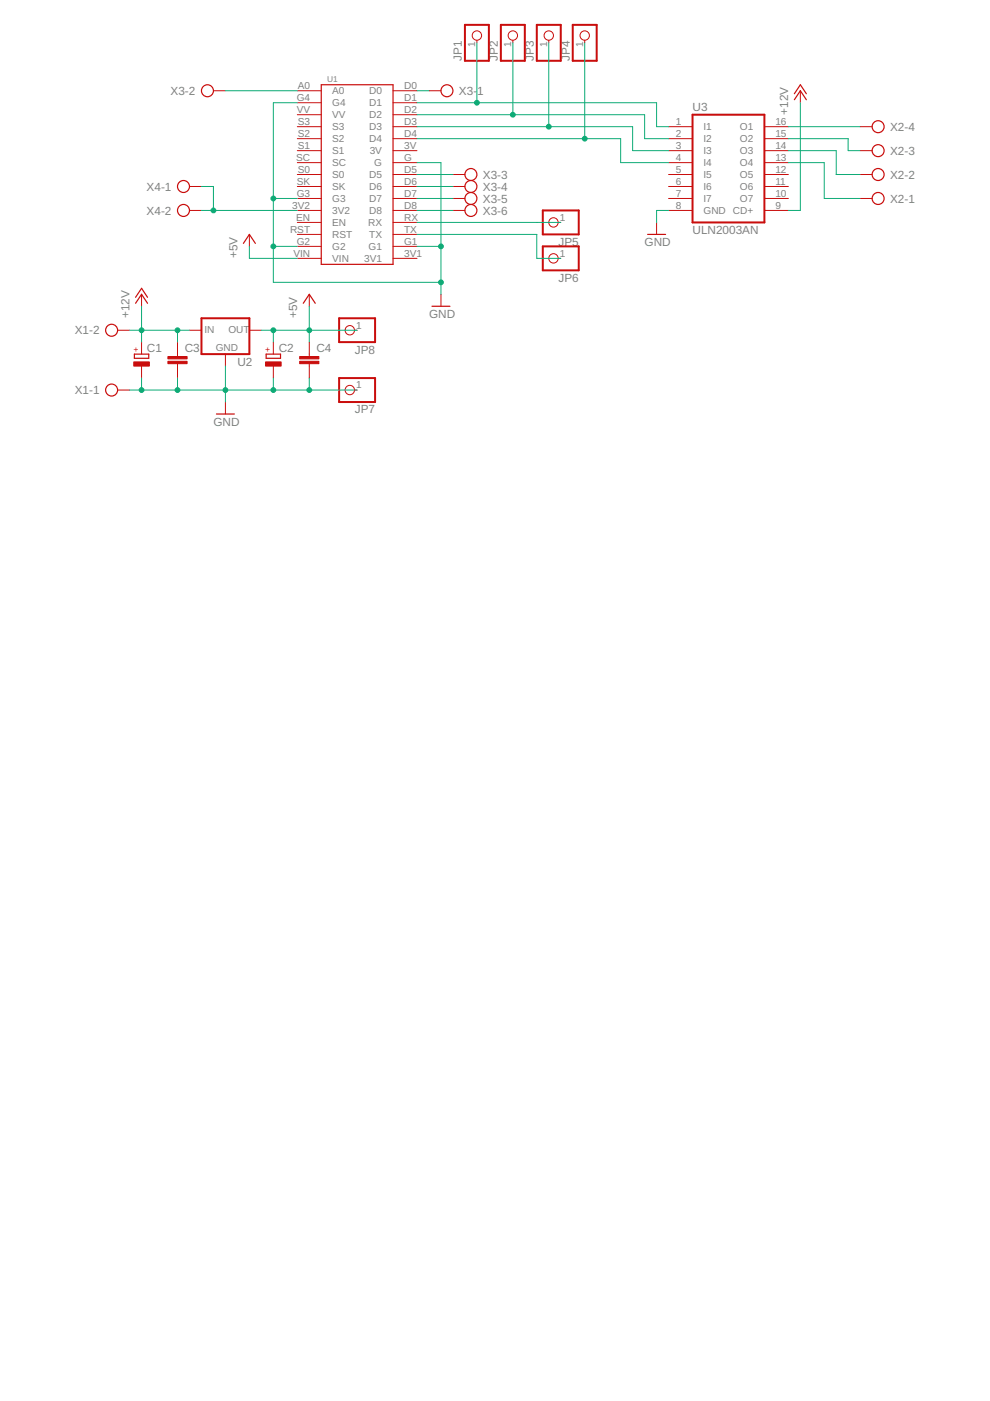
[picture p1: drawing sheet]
<svg xmlns="http://www.w3.org/2000/svg" width="210mm" height="297mm" viewBox="0 0 210 297" stroke-linecap="round" stroke-linejoin="round" font-family="sans-serif">
<path d="M98.6 5.3h5.1v7.6h-5.1zM106.2 5.3h5.1v7.6h-5.1zM113.8 5.3h5.1v7.6h-5.1zM121.4 5.3h5.1v7.6h-5.1zM146.8 24.3h15.3v22.9h-15.3zM115.1 44.6h7.6v5.1h-7.6zM115.1 52.2h7.6v5.1h-7.6zM42.7 67.5h10.2v7.6h-10.2zM71.9 67.5h7.6v5h-7.6zM71.9 80.2h7.6v5h-7.6z" fill="none" stroke="#c90d0c" stroke-width=".42"/>
<g fill="none" stroke="#c90d0c" stroke-width=".21">
<path d="M45.3 19.2h2.5M63 19.2h5.1M83.3 19.2h5.1M91 19.2h2.5M101.1 8.5v.6M108.7 8.5v.6M116.4 8.5v.6M124 8.5v.6M169.7 19.2v2.6M40.2 39.5h2.5M63 26.9h5.1M63 29.4h5.1"/>
<path d="M63 31.9h5.1M63 34.5h5.1M63 37h5.1M63 39.5h5.1M63 21.8h5.1M63 24.3h5.1M83.3 26.9h5.1M83.3 29.4h5.1M83.3 31.9h5.1M83.3 34.5h5.1M83.3 37h5.1M83.3 39.5h5.1"/>
<path d="M83.3 21.8h5.1M83.3 24.3h5.1M96 37h2.6M96 39.5h2.6M141.8 26.9h5M141.8 29.4h5M141.8 31.9h5M141.8 34.5h5M141.8 37h5M141.8 39.5h5M162.1 26.9h5.1M162.1 29.4h5.1"/>
<path d="M162.1 31.9h5.1M162.1 34.5h5.1M162.1 37h5.1M162.1 39.5h5.1M182.4 26.9h2.5M182.4 31.9h2.5M182.4 37h2.5M40.2 44.6h2.5M52.9 49.7v2.5M63 42.1h5.1M63 44.6h5.1M63 47.2h5.1"/>
<path d="M63 49.7h5.1M63 52.2h5.1M63 54.8h5.1M83.3 42.1h5.1M83.3 44.6h5.1M83.3 47.2h5.1M83.3 49.7h5.1M83.3 52.2h5.1M83.3 54.8h5.1M96 42.1h2.6M96 44.6h2.6M118.3 47.2h.6"/>
<path d="M118.3 54.8h.6M139.2 47.2v2.5M141.8 42.1h5M141.8 44.6h5M162.1 42.1h5.1M162.1 44.6h5.1M182.4 42.1h2.5M24.9 70h2.6M30 62.4v2.5M30 72.5v2.6M30 77.6v2.6M37.6 72.5v3.1"/>
<path d="M37.6 77.1v3.1M40.2 70h2.5M47.8 75.1v2.5M52.9 70h2.5M58 72.5v2.6M58 77.6v2.6M65.6 62.4v2.5M65.6 72.5v3.1M65.6 77.1v3.1M75.2 70h.5M93.5 62.4v2.5M24.9 82.7h2.6"/>
<path d="M47.8 85.2v2.6M75.2 82.7h.5"/>
<circle cx="101.1" cy="7.5" r=".99"/>
<circle cx="108.7" cy="7.5" r=".99"/>
<circle cx="116.4" cy="7.5" r=".99"/>
<circle cx="124" cy="7.5" r=".99"/>
<circle cx="117.3" cy="54.8" r=".99"/>
<circle cx="117.3" cy="47.2" r=".99"/>
<circle cx="74.2" cy="70" r=".99"/>
<circle cx="74.2" cy="82.7" r=".99"/>
</g>
<g fill="none" stroke="#c90d0c" stroke-width=".25">
<path d="M68.1 18h15.2v38h-15.2zM168.4 19.9l1.3-1.9 1.3 1.9M168.4 21.1l1.3-1.9 1.3 1.9M51.6 51.6l1.3-1.9 1.2 1.9M137.3 49.7h3.8M28.5 75.1h3v.9h-3zM28.7 64.3l1.3-1.9 1.3 1.9M28.7 63l1.3-1.9 1.3 1.9M56.4 75.1h3.1v.9h-3.1zM64.3 64.3l1.3-1.9 1.2 1.9M91.6 64.9h3.8M45.9 87.8h3.8"/>
<circle cx="44" cy="19.2" r="1.27"/>
<circle cx="94.8" cy="19.2" r="1.27"/>
<circle cx="38.9" cy="39.5" r="1.27"/>
<circle cx="99.8" cy="39.5" r="1.27"/>
<circle cx="99.8" cy="37" r="1.27"/>
<circle cx="186.2" cy="26.9" r="1.27"/>
<circle cx="186.2" cy="37" r="1.27"/>
<circle cx="186.2" cy="31.9" r="1.27"/>
<circle cx="38.9" cy="44.6" r="1.27"/>
<circle cx="99.8" cy="44.6" r="1.27"/>
<circle cx="99.8" cy="42.1" r="1.27"/>
<circle cx="186.2" cy="42.1" r="1.27"/>
<circle cx="23.7" cy="70" r="1.27"/>
<circle cx="23.7" cy="82.7" r="1.27"/>
</g>
<g fill="#c90d0c" stroke="#c90d0c" stroke-width=".21">
<path d="M28.4 76.7h3.3v.9h-3.3z"/>
<path d="M56.3 76.7h3.3v.9h-3.3z"/>
<path d="M35.6 76.6h4.1v.5h-4.1z"/>
<path d="M35.6 75.6h4.1v.5h-4.1z"/>
<path d="M63.5 76.6h4.1v.5h-4.1z"/>
<path d="M63.5 75.6h4.1v.5h-4.1z"/>
</g>
<g fill="none" stroke="#0dab76" stroke-width=".21">
<path d="M47.8 19.2h15.2M88.4 19.2h2.6M101.1 9.1v12.7M108.7 9.1v15.2M116.4 9.1v17.8M124 9.1v20.3M42.7 39.5h2.6v5.1M63 21.8h-5v38.1h35.5M88.4 21.8h50.8v5.1h2.6M88.4 34.5h5.1v27.9M88.4 29.4h43.2v5.1h10.2M88.4 26.9h45.7v5h7.7"/>
<path d="M88.4 24.3h48.3v5.1h5.1M88.4 37h7.6M88.4 39.5h7.6M167.2 34.5h7.6v7.6h7.6M167.2 26.9h15.2M167.2 29.4h12.6v2.5h2.6M167.2 31.9h10.1v5.1h5.1M169.7 21.8v22.8h-2.5M42.7 44.6h20.3M52.9 52.2v2.6h10.1M58 52.2h5M58 42.1h5"/>
<path d="M88.4 44.6h7.6M88.4 52.2h5.1M88.4 42.1h7.6M88.4 49.7h25.4v5.1h5.1M88.4 47.2h30.5M141.8 44.6h-2.6v2.6M27.5 70h12.7M30 64.9v7.6M37.6 70v2.5M47.8 77.6v7.6M55.4 70h20.3M58 70v2.5"/>
<path d="M65.6 64.9v7.6M27.5 82.7h48.2M30 80.2v2.5M37.6 80.2v2.5M58 80.2v2.5M65.6 80.2v2.5"/>
</g>
<g fill="#0dab76" stroke="#0dab76" stroke-width=".21">
<circle cx="30" cy="70" r=".51"/>
<circle cx="37.6" cy="70" r=".51"/>
<circle cx="58" cy="82.7" r=".51"/>
<circle cx="37.6" cy="82.7" r=".51"/>
<circle cx="47.8" cy="82.7" r=".51"/>
<circle cx="30" cy="82.7" r=".51"/>
<circle cx="65.6" cy="82.7" r=".51"/>
<circle cx="93.5" cy="52.2" r=".51"/>
<circle cx="93.5" cy="59.9" r=".51"/>
<circle cx="58" cy="42.1" r=".51"/>
<circle cx="58" cy="52.2" r=".51"/>
<circle cx="58" cy="70" r=".51"/>
<circle cx="65.6" cy="70" r=".51"/>
<circle cx="101.1" cy="21.8" r=".51"/>
<circle cx="108.7" cy="24.3" r=".51"/>
<circle cx="116.4" cy="26.9" r=".51"/>
<circle cx="124" cy="29.4" r=".51"/>
<circle cx="45.3" cy="44.6" r=".51"/>
</g>
<g font-size="2.5" fill="#808080">
<text x="97.9" y="12.9" transform="rotate(-90 97.9 12.9)">JP1</text>
<text x="105.6" y="12.9" transform="rotate(-90 105.6 12.9)">JP2</text>
<text x="113.2" y="12.9" transform="rotate(-90 113.2 12.9)">JP3</text>
<text x="120.8" y="12.9" transform="rotate(-90 120.8 12.9)">JP4</text>
<text x="36.2" y="20.1">X3-2</text>
<text x="97.3" y="20.1">X3-</text>
<text x="101.2" y="20.1">1</text>
<text x="146.8" y="23.6">U3</text>
<text x="167.1" y="24.3" transform="rotate(-90 167.1 24.3)">+12V</text>
<text x="188.7" y="27.7">X2-4</text>
<text x="188.7" y="32.8">X2-3</text>
<text x="31.1" y="40.4">X4-1</text>
<text x="102.4" y="37.9">X3-3</text>
<text x="102.4" y="40.4">X3-4</text>
<text x="188.7" y="37.9">X2-2</text>
<text x="31.1" y="45.5">X4-2</text>
<text x="102.4" y="43">X3-5</text>
<text x="102.4" y="45.5">X3-6</text>
<text x="188.7" y="43">X2-1</text>
<text x="118.4" y="52.1">JP5</text>
<text x="136.7" y="52.2">GND</text>
<text x="146.8" y="49.7">ULN2003AN</text>
<text x="50.3" y="54.8" transform="rotate(-90 50.3 54.8)">+5V</text>
<text x="118.4" y="59.7">JP6</text>
<text x="15.9" y="70.9">X1-2</text>
<text x="27.5" y="67.5" transform="rotate(-90 27.5 67.5)">+12V</text>
<text x="63" y="67.5" transform="rotate(-90 63 67.5)">+5V</text>
<text x="91" y="67.5">GND</text>
<text x="31.2" y="74.6">C1</text>
<text x="39.2" y="74.7">C3</text>
<text x="50.3" y="77.6">U2</text>
<text x="59.1" y="74.6">C2</text>
<text x="67.1" y="74.7">C4</text>
<text x="75.2" y="75">JP8</text>
<text x="15.9" y="83.6">X1-1</text>
<text x="75.2" y="87.7">JP7</text>
<text x="45.2" y="90.3">GND</text>
</g>
<g font-size="2.1" fill="#808080">
<text x="100.8" y="10.1" transform="rotate(-90 100.8 10.1)">1</text>
<text x="108.4" y="10.1" transform="rotate(-90 108.4 10.1)">1</text>
<text x="116" y="10.1" transform="rotate(-90 116 10.1)">1</text>
<text x="123.6" y="10.1" transform="rotate(-90 123.6 10.1)">1</text>
<text x="62.9" y="24">VV</text>
<text x="62.9" y="21.4">G4</text>
<text x="63.1" y="18.9">A0</text>
<text x="70.4" y="22.5">G4</text>
<text x="70.4" y="20">A0</text>
<text x="78.3" y="20">D0</text>
<text x="78.3" y="22.5">D1</text>
<text x="85.7" y="18.9">D0</text>
<text x="85.7" y="21.4">D1</text>
<text x="85.7" y="24">D2</text>
<text x="63.1" y="29">S2</text>
<text x="63.1" y="26.5">S3</text>
<text x="70.4" y="27.6">S3</text>
<text x="70.4" y="25.1">VV</text>
<text x="78.3" y="25.1">D2</text>
<text x="78.3" y="27.6">D3</text>
<text x="85.7" y="26.5">D3</text>
<text x="85.7" y="29">D4</text>
<text x="143.3" y="26.5">1</text>
<text x="143.3" y="29">2</text>
<text x="149.2" y="27.6">I1</text>
<text x="156.9" y="27.6">O1</text>
<text x="164.4" y="26.5">16</text>
<text x="164.4" y="29">15</text>
<text x="62.8" y="34.1">SC</text>
<text x="63.1" y="31.6">S1</text>
<text x="70.4" y="35.2">SC</text>
<text x="70.4" y="32.7">S1</text>
<text x="70.4" y="30.2">S2</text>
<text x="78.3" y="30.2">D4</text>
<text x="78.4" y="32.7">3V</text>
<text x="79.3" y="35.2">G</text>
<text x="85.7" y="31.6">3V</text>
<text x="85.7" y="34.1">G</text>
<text x="143.3" y="31.6">3</text>
<text x="143.3" y="34.1">4</text>
<text x="149.2" y="30.2">I2</text>
<text x="149.2" y="32.7">I3</text>
<text x="149.2" y="35.2">I4</text>
<text x="156.9" y="30.2">O2</text>
<text x="156.9" y="32.7">O3</text>
<text x="156.9" y="35.2">O4</text>
<text x="164.4" y="31.6">14</text>
<text x="164.4" y="34.1">13</text>
<text x="62.9" y="41.7">G3</text>
<text x="62.9" y="39.2">SK</text>
<text x="63.1" y="36.7">S0</text>
<text x="70.4" y="40.3">SK</text>
<text x="70.4" y="37.8">S0</text>
<text x="78.3" y="37.8">D5</text>
<text x="78.3" y="40.3">D6</text>
<text x="85.7" y="36.7">D5</text>
<text x="85.7" y="39.2">D6</text>
<text x="85.7" y="41.7">D7</text>
<text x="143.3" y="36.7">5</text>
<text x="143.3" y="39.2">6</text>
<text x="143.3" y="41.7">7</text>
<text x="149.2" y="37.8">I5</text>
<text x="149.2" y="40.3">I6</text>
<text x="156.9" y="37.8">O5</text>
<text x="156.9" y="40.3">O6</text>
<text x="164.4" y="36.7">12</text>
<text x="164.4" y="39.2">11</text>
<text x="164.4" y="41.7">10</text>
<text x="62" y="44.3">3V2</text>
<text x="62.8" y="46.8">EN</text>
<text x="70.4" y="47.9">EN</text>
<text x="70.4" y="45.4">3V2</text>
<text x="70.4" y="42.8">G3</text>
<text x="78" y="47.9">RX</text>
<text x="78.3" y="42.8">D7</text>
<text x="78.3" y="45.4">D8</text>
<text x="85.7" y="44.3">D8</text>
<text x="85.7" y="46.8">RX</text>
<text x="118.7" y="46.8">1</text>
<text x="143.3" y="44.3">8</text>
<text x="149.2" y="42.8">I7</text>
<text x="149.2" y="45.4">GND CD+</text>
<text x="156.9" y="42.8">O7</text>
<text x="164.4" y="44.3">9</text>
<text x="61.5" y="49.3">RST</text>
<text x="62.9" y="51.9">G2</text>
<text x="70.4" y="53">G2</text>
<text x="70.4" y="50.5">RST</text>
<text x="78.1" y="53">G1</text>
<text x="78.3" y="50.5">TX</text>
<text x="85.7" y="49.3">TX</text>
<text x="85.7" y="51.9">G1</text>
<text x="62.2" y="54.4">VIN</text>
<text x="70.4" y="55.5">VIN</text>
<text x="77.2" y="55.5">3V1</text>
<text x="85.7" y="54.4">3V1</text>
<text x="118.7" y="54.4">1</text>
<text x="43.3" y="70.6">IN</text>
<text x="48.4" y="70.6">OUT</text>
<text x="75.5" y="69.7">1</text>
<text x="45.8" y="74.3">GND</text>
<text x="75.5" y="82.3">1</text>
</g>
<text font-size="1.8" fill="#808080" x="69.4" y="17.5">U1</text>
<g font-size="1.8" fill="#c90d0c">
<text x="29.4" y="74.7" transform="rotate(-90 29.4 74.7)">+</text>
<text x="57.4" y="74.7" transform="rotate(-90 57.4 74.7)">+</text>
</g>
</svg>
